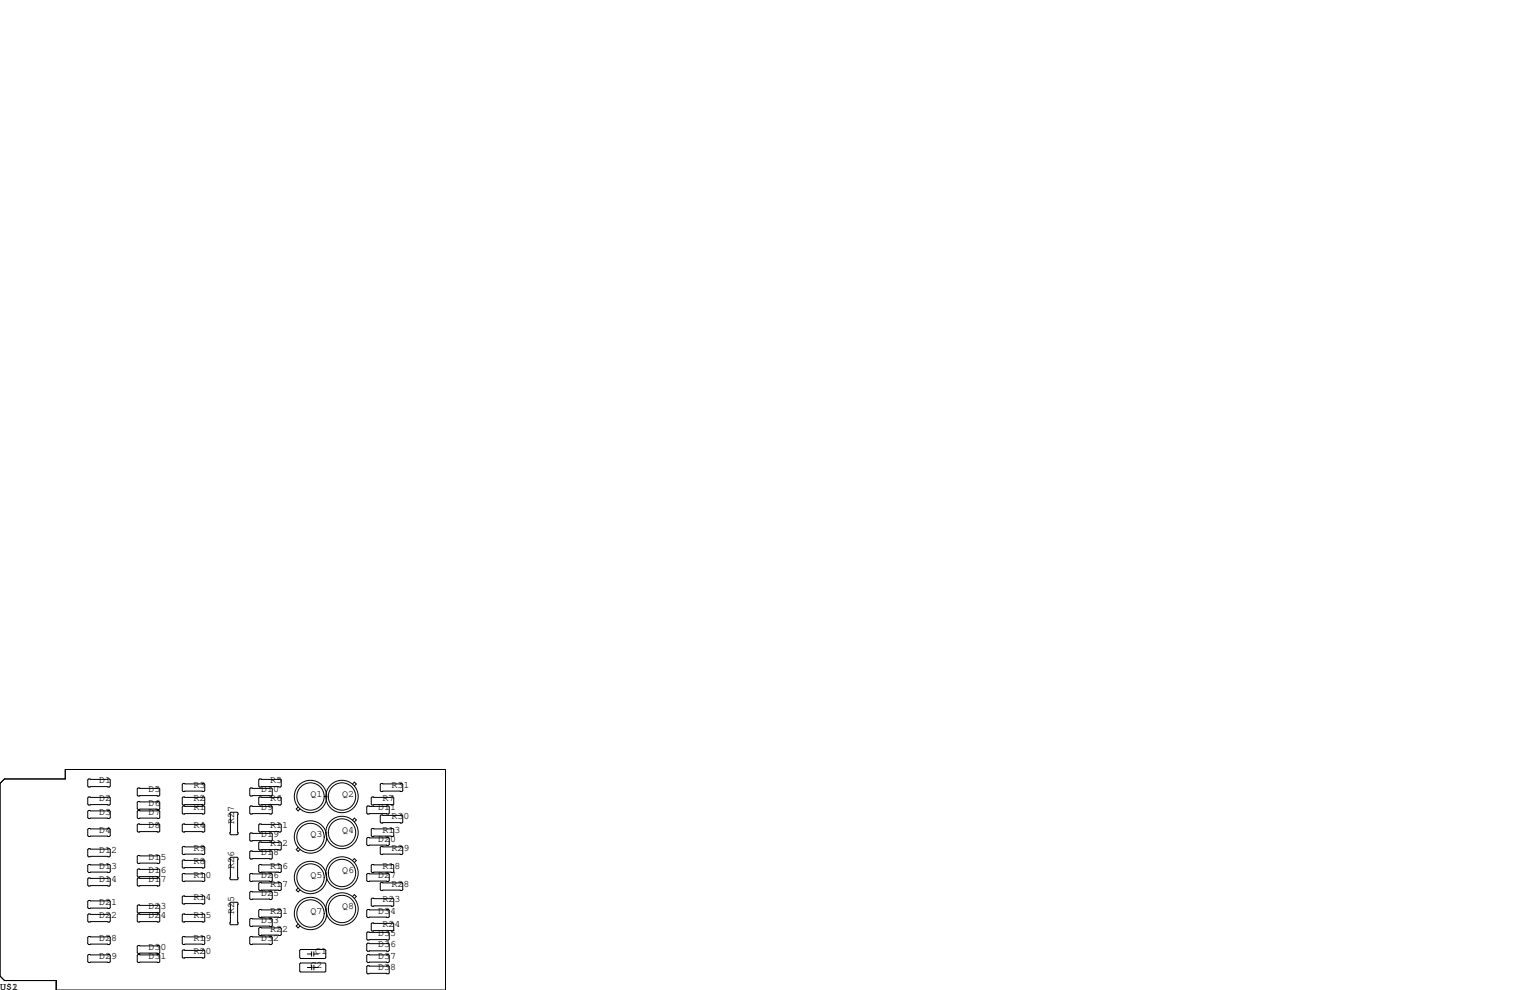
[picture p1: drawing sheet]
<svg xmlns="http://www.w3.org/2000/svg" width="432mm" height="279mm" viewBox="0 0 432 279" stroke-linecap="round" stroke-linejoin="round" font-family="sans-serif">
<g fill="none" stroke="#000" stroke-width=".28">
<path d="M25 219.8h5.9l.2 .3v1.8l-.2 .2h-5.9l-.2-.2v-1.8zM73.3 219.8h5.8l.3 .3v1.8l-.3 .2h-5.8l-.3-.2v-1.8zM0 221.1l1.3-1.3h17.1v-2.6h107.3v62.2h-109.8v-2.7h-14.6l-1.3-1.2zM25 224.9h5.9l.2 .3v1.7l-.2 .3h-5.9l-.2-.3v-1.7zM25 228.7h5.9l.2 .3v1.8l-.2 .2h-5.9l-.2-.2v-1.8zM25 233.8h5.9l.2 .3v1.7l-.2 .3h-5.9l-.2-.3v-1.7zM25 239.5h5.9l.2 .3v1.8l-.2 .2h-5.9l-.2-.2v-1.8zM39 222.4h5.8l.3 .2v1.8l-.3 .3h-5.8l-.3-.3v-1.8zM39 228.7h5.8l.3 .3v1.8l-.3 .2h-5.8l-.3-.2v-1.8zM39 232.5h5.8l.3 .3v1.8l-.3 .2h-5.8l-.3-.2v-1.8zM39 226.2h5.8l.3 .2v1.8l-.3 .3h-5.8l-.3-.3v-1.8zM51.7 227.5h5.8l.3 .2v1.8l-.3 .2h-5.8l-.3-.2v-1.8z"/>
<path d="M51.7 224.9h5.8l.3 .3v1.7l-.3 .3h-5.8l-.3-.3v-1.7zM51.7 221.1h5.8l.3 .3v1.7l-.3 .3h-5.8l-.3-.3v-1.7zM51.7 232.5h5.8l.3 .3v1.8l-.3 .2h-5.8l-.3-.2v-1.8zM51.7 238.9h5.8l.3 .2v1.8l-.3 .3h-5.8l-.3-.3v-1.8zM64.9 229.5l.3-.3h1.7l.3 .3v5.8l-.3 .3h-1.7l-.3-.3zM70.7 227.5h5.9l.2 .2v1.8l-.2 .2h-5.9l-.2-.2v-1.8zM70.7 222.4h5.9l.2 .2v1.8l-.2 .3h-5.9l-.2-.3v-1.8zM70.7 235.1h5.9l.2 .2v1.8l-.2 .3h-5.9l-.2-.3v-1.8zM73.3 232.5h5.8l.3 .3v1.8l-.3 .2h-5.8l-.3-.2v-1.8zM73.3 224.9h5.8l.3 .3v1.7l-.3 .3h-5.8l-.3-.3v-1.7zM73.3 237.6h5.8l.3 .3v1.7l-.3 .3h-5.8l-.3-.3v-1.7zM84.1 239.2l-.5 .6 .5 .5 .6-.5"/>
<path d="M84.1 227.8l-.5 .5 .5 .6 .6-.6M99.5 221.3l.5-.6 .6 .6-.6 .5M99.5 231.4l.5-.5 .6 .5-.6 .6M103.8 227.5h5.8l.3 .2v1.8l-.3 .2h-5.8l-.3-.2v-1.8zM103.8 236.3h5.8l.3 .3v1.8l-.3 .2h-5.8l-.3-.2v-1.8zM105 224.9h5.9l.2 .3v1.7l-.2 .3h-5.9l-.2-.3v-1.7zM105 233.8h5.9l.2 .3v1.7l-.2 .3h-5.9l-.2-.3v-1.7zM107.6 221.1h5.8l.3 .3v1.7l-.3 .3h-5.8l-.3-.3v-1.7zM107.6 238.9h5.8l.3 .2v1.8l-.3 .3h-5.8l-.3-.3v-1.8zM107.6 230h5.8l.3 .3v1.7l-.3 .3h-5.8l-.3-.3v-1.7zM25 244h5.9l.2 .2v1.8l-.2 .3h-5.9l-.2-.3v-1.8zM25 247.8h5.9l.2 .2v1.8l-.2 .3h-5.9l-.2-.3v-1.8z"/>
<path d="M25 254.1h5.9l.2 .3v1.8l-.2 .2h-5.9l-.2-.2v-1.8zM25 257.9h5.9l.2 .3v1.8l-.2 .2h-5.9l-.2-.2v-1.8zM38.7 245.5l.3-.3h5.8l.3 .3v1.8l-.3 .2h-5.8l-.3-.2zM38.7 248l.3-.2h5.8l.3 .2v1.8l-.3 .3h-5.8l-.3-.3zM38.7 255.7l.3-.3h5.8l.3 .3v1.7l-.3 .3h-5.8l-.3-.3zM38.7 258.2l.3-.3h5.8l.3 .3v1.8l-.3 .2h-5.8l-.3-.2zM39 241.4h5.8l.3 .3v1.8l-.3 .2h-5.8l-.3-.2v-1.8zM51.4 246.8l.3-.3h5.8l.3 .3v1.7l-.3 .3h-5.8l-.3-.3zM51.4 253.1l.3-.2h5.8l.3 .2v1.8l-.3 .2h-5.8l-.3-.2zM51.4 258.2l.3-.3h5.8l.3 .3v1.8l-.3 .2h-5.8l-.3-.2zM51.7 242.7h5.8l.3 .3v1.7l-.3 .3h-5.8l-.3-.3v-1.7zM64.9 254.9l.3-.3h1.7l.3 .3v5.8l-.3 .3h-1.7l-.3-.3z"/>
<path d="M64.9 242.2l.3-.3h1.7l.3 .3v5.8l-.3 .3h-1.7l-.3-.3zM70.5 259.5l.2-.3h5.9l.2 .3v1.7l-.2 .3h-5.9l-.2-.3zM70.5 246.8l.2-.3h5.9l.2 .3v1.7l-.2 .3h-5.9l-.2-.3zM70.5 251.8l.2-.2h5.9l.2 .2v1.8l-.2 .3h-5.9l-.2-.3zM70.7 240.2h5.9l.2 .2v1.8l-.2 .2h-5.9l-.2-.2v-1.8zM73 249.3l.3-.3h5.8l.3 .3v1.8l-.3 .2h-5.8l-.3-.2zM73 256.9l.3-.2h5.8l.3 .2v1.8l-.3 .3h-5.8l-.3-.3zM73.3 244h5.8l.3 .2v1.8l-.3 .3h-5.8l-.3-.3v-1.8zM84.1 250.6l-.5 .6 .5 .5 .6-.5M99.5 242.8l.5-.5 .6 .5-.6 .6M99.5 253l.5-.5 .6 .5-.6 .5M103.5 246.8l.3-.3h5.8l.3 .3v1.7l-.3 .3h-5.8l-.3-.3z"/>
<path d="M103.5 256.9l.3-.2h5.8l.3 .2v1.8l-.3 .3h-5.8l-.3-.3zM104.8 253.7l.2-.2h5.9l.2 .2v1.8l-.2 .3h-5.9l-.2-.3zM105 244h5.9l.2 .2v1.8l-.2 .3h-5.9l-.2-.3v-1.8zM107.3 249.3l.3-.3h5.8l.3 .3v1.8l-.3 .2h-5.8l-.3-.2zM25 269.4h5.9l.2 .2v1.8l-.2 .3h-5.9l-.2-.3v-1.8zM25 264.3h5.9l.2 .2v1.8l-.2 .3h-5.9l-.2-.3v-1.8zM38.7 269.6l.3-.2h5.8l.3 .2v1.8l-.3 .3h-5.8l-.3-.3zM38.7 267.1l.3-.3h5.8l.3 .3v1.8l-.3 .2h-5.8l-.3-.2zM51.4 264.5l.3-.2h5.8l.3 .2v1.8l-.3 .3h-5.8l-.3-.3zM51.4 268.4l.3-.3h5.8l.3 .3v1.7l-.3 .3h-5.8l-.3-.3zM70.5 264.5l.2-.2h5.9l.2 .2v1.8l-.2 .3h-5.9l-.2-.3zM73 262l.3-.3h5.8l.3 .3v1.8l-.3 .2h-5.8l-.3-.2z"/>
<path d="M84.1 260.8l-.5 .5 .5 .6 .6-.6M84.6 268.2l.2-.2h6.9l.2 .2v2.1l-.2 .2h-6.9l-.2-.2zM84.6 272l.2-.2h6.9l.2 .2v2.1l-.2 .2h-6.9l-.2-.2zM86.7 269.2h1.2M86.7 273h1.3M87.9 268.6v1.3M88 272.4v1.3M88.6 268.6v1.3M88.6 269.2h1.2M88.6 273h1.2M88.6 272.4v1.3M103.5 272.8l.3-.3h5.8l.3 .3v1.8l-.3 .2h-5.8l-.3-.2z"/>
<path d="M103.5 263.3l.3-.3h5.8l.3 .3v1.7l-.3 .3h-5.8l-.3-.3zM103.5 266.4l.3-.2h5.8l.3 .2v1.8l-.3 .3h-5.8l-.3-.3zM103.5 269.6l.3-.2h5.8l.3 .2v1.8l-.3 .3h-5.8l-.3-.3zM104.8 260.7l.2-.2h5.9l.2 .2v1.8l-.2 .3h-5.9l-.2-.3z"/>
<circle cx="87.6" cy="236.2" r="3.9"/>
<circle cx="87.6" cy="224.8" r="3.9"/>
<circle cx="87.6" cy="224.8" r="4.6"/>
<circle cx="87.6" cy="236.2" r="4.6"/>
<circle cx="96.5" cy="234.9" r="4.6"/>
<circle cx="96.5" cy="224.8" r="4.6"/>
<circle cx="96.5" cy="235" r="3.9"/>
<circle cx="96.5" cy="224.8" r="3.9"/>
<circle cx="87.6" cy="257.8" r="4.6"/>
<circle cx="87.6" cy="247.7" r="4.6"/>
<circle cx="87.6" cy="257.8" r="3.9"/>
<circle cx="87.6" cy="247.6" r="3.9"/>
<circle cx="96.5" cy="246.4" r="4.6"/>
<circle cx="96.5" cy="246.4" r="3.9"/>
<circle cx="96.5" cy="256.5" r="3.9"/>
<circle cx="96.5" cy="256.5" r="4.6"/>
</g>
<g font-size="2.8">
<text x="27.9" y="221">D1</text>
<text x="76.2" y="221">R5</text>
<text x="27.9" y="226.1">D2</text>
<text x="41.9" y="227.3">D6</text>
<text x="41.9" y="223.5">D5</text>
<text x="54.6" y="226.1">R2</text>
<text x="54.6" y="222.2">R3</text>
<text x="73.7" y="223.5">D10</text>
<text x="76.2" y="226.1">R6</text>
<text x="87.6" y="224.8">Q1</text>
<text x="96.5" y="224.8">Q2</text>
<text x="107.9" y="226.1">R7</text>
<text x="110.5" y="222.2">R31</text>
<text x="27.9" y="229.9">D3</text>
<text x="41.9" y="233.7">D8</text>
<text x="41.9" y="229.9">D7</text>
<text x="54.6" y="228.6">R1</text>
<text x="54.6" y="233.7">R4</text>
<text x="66" y="232.4" transform="rotate(-90 66 232.4)">R27</text>
<text x="73.7" y="228.6">D9</text>
<text x="76.2" y="233.7">R11</text>
<text x="106.7" y="228.6">D11</text>
<text x="110.5" y="231.1">R30</text>
<text x="27.9" y="234.9">D4</text>
<text x="73.7" y="236.2">D19</text>
<text x="76.2" y="238.8">R12</text>
<text x="87.6" y="236.2">Q3</text>
<text x="96.5" y="234.9">Q4</text>
<text x="106.7" y="237.5">D20</text>
<text x="107.9" y="234.9">R13</text>
<text x="27.9" y="240.7">D12</text>
<text x="27.9" y="245.1">D13</text>
<text x="41.9" y="242.6">D15</text>
<text x="54.6" y="243.8">R8</text>
<text x="54.6" y="240">R9</text>
<text x="66" y="245.1" transform="rotate(-90 66 245.1)">R26</text>
<text x="73.7" y="241.3">D18</text>
<text x="76.2" y="245.1">R16</text>
<text x="107.9" y="245.1">R18</text>
<text x="110.5" y="240">R29</text>
<text x="27.9" y="248.9">D14</text>
<text x="41.9" y="248.9">D17</text>
<text x="41.9" y="246.4">D16</text>
<text x="54.6" y="247.6">R10</text>
<text x="73.7" y="247.6">D26</text>
<text x="76.2" y="250.2">R17</text>
<text x="87.6" y="247.6">Q5</text>
<text x="96.5" y="246.4">Q6</text>
<text x="106.7" y="247.6">D27</text>
<text x="110.5" y="250.2">R28</text>
<text x="27.9" y="255.3">D21</text>
<text x="41.9" y="256.5">D23</text>
<text x="54.6" y="254">R14</text>
<text x="66" y="257.8" transform="rotate(-90 66 257.8)">R25</text>
<text x="73.7" y="252.7">D25</text>
<text x="76.2" y="257.8">R21</text>
<text x="87.6" y="257.8">Q7</text>
<text x="96.5" y="256.5">Q8</text>
<text x="106.7" y="257.8">D34</text>
<text x="107.9" y="254.6">R23</text>
<text x="27.9" y="259.1">D22</text>
<text x="41.9" y="259.1">D24</text>
<text x="54.6" y="259.1">R15</text>
<text x="73.7" y="260.3">D33</text>
<text x="76.2" y="262.9">R22</text>
<text x="107.9" y="261.6">R24</text>
<text x="27.9" y="265.4">D28</text>
<text x="41.9" y="268">D30</text>
<text x="54.6" y="265.4">R19</text>
<text x="54.6" y="269.2">R20</text>
<text x="73.7" y="265.4">D32</text>
<text x="88.9" y="269.2">C1</text>
<text x="106.7" y="267.3">D36</text>
<text x="106.7" y="264.2">D35</text>
<text x="27.9" y="270.5">D29</text>
<text x="41.9" y="270.5">D31</text>
<text x="87.6" y="273">C2</text>
<text x="106.7" y="273.7">D38</text>
<text x="106.7" y="270.5">D37</text>
<text x="0" y="279.4">U$1</text>
<text x="3.4" y="279.4">2</text>
</g>
</svg>
